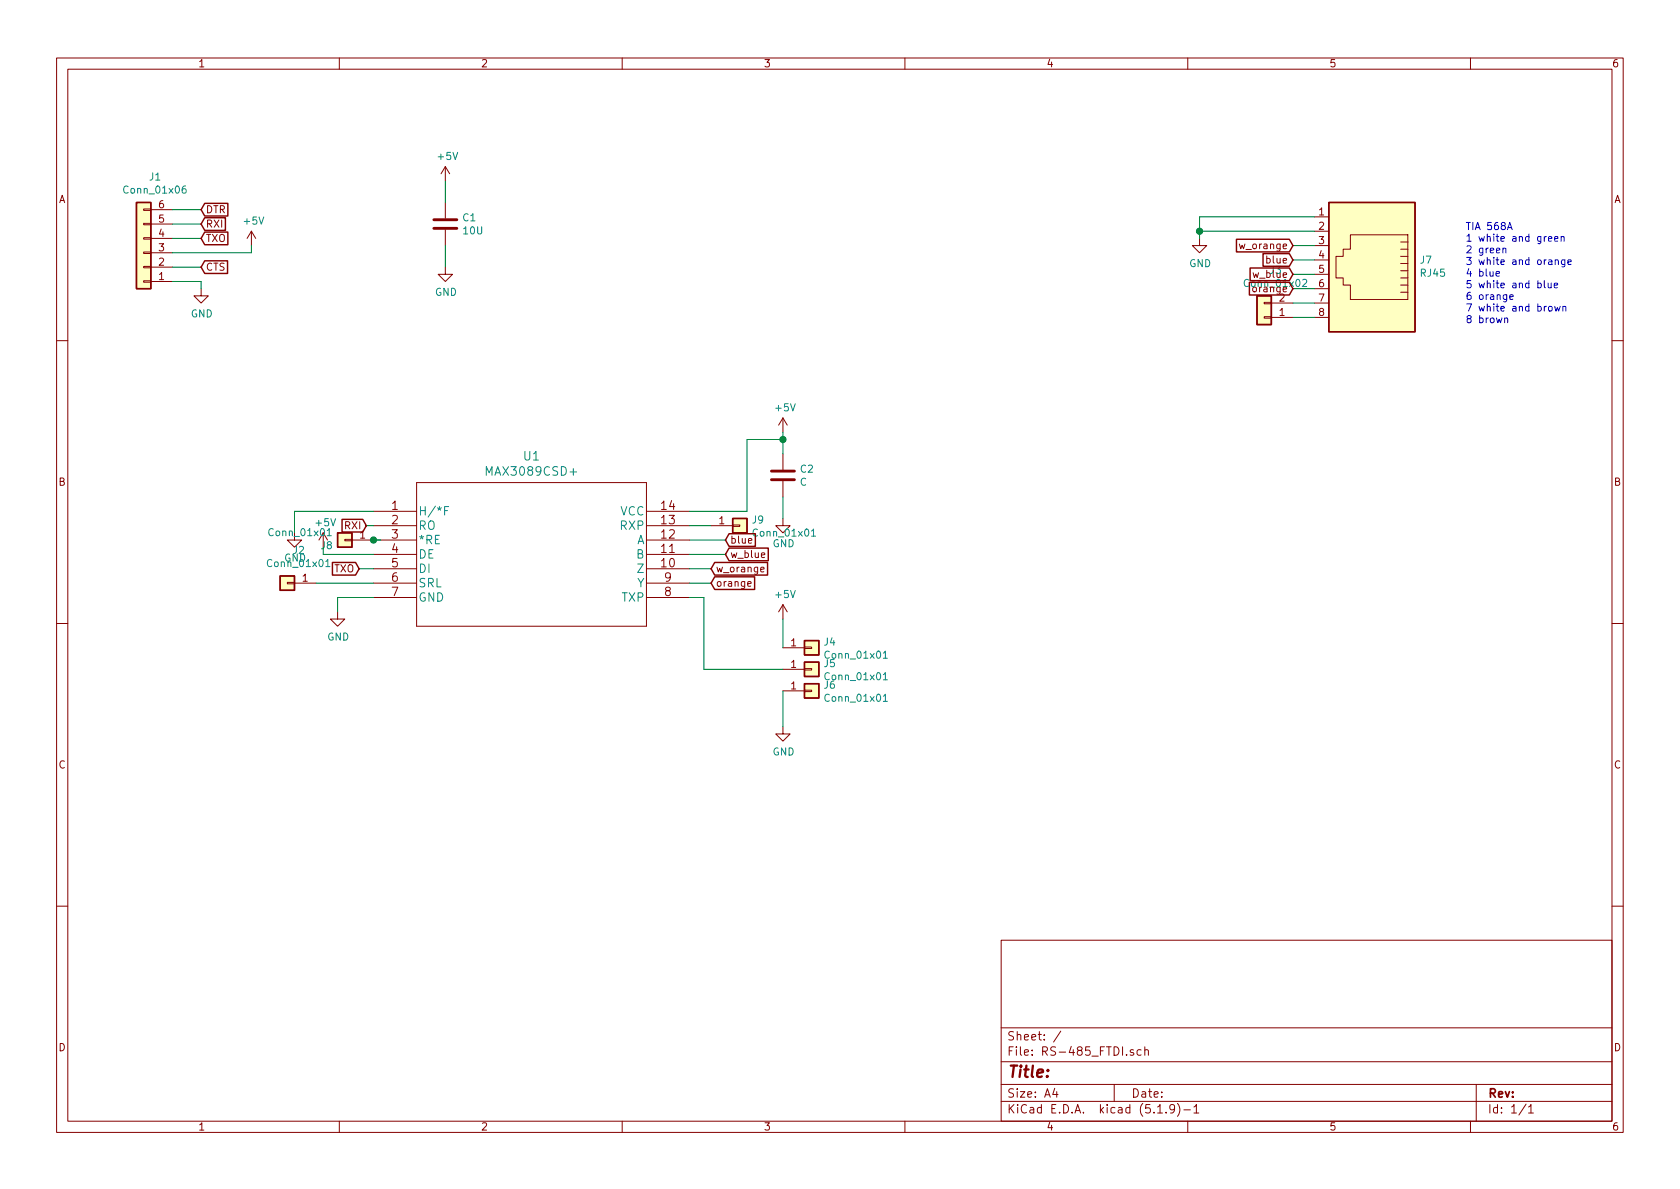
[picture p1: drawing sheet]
EESchema Schematic File Version 4
LIBS:RS-485_FTDI-cache
EELAYER 26 0
EELAYER END
$Descr A4 11693 8268
encoding utf-8
Sheet 1 1
Title ""
Date ""
Rev ""
Comp ""
Comment1 ""
Comment2 ""
Comment3 ""
Comment4 ""
$EndDescr
$Comp
L Connector_Generic:Conn_01x06 J1
U 1 1
P 1000 1750
F 0 "J1" H 920 1225 50  0000 C CNN
F 1 "Conn_01x06" H 920 1316 50  0000 C CNN
F 2 "Pin_Headers:Pin_Header_Angled_1x06_Pitch2.54mm" H 1000 1750 50  0001 C CNN
F 3 "~" H 1000 1750 50  0001 C CNN
	1    1000 1750
	-1   0    0    1   
$EndComp
Text GLabel 1400 1450 2    50   Input ~ 0
DTR
Text GLabel 1400 1550 2    50   Input ~ 0
RXI
Text GLabel 1400 1650 2    50   Input ~ 0
TXO
Text GLabel 1400 1850 2    50   Input ~ 0
CTS
$Comp
L power:GND #PWR01
U 1 1
P 1400 2000
F 0 "#PWR01" H 1400 1750 50  0001 C CNN
F 1 "GND" H 1405 1827 50  0000 C CNN
F 2 "" H 1400 2000 50  0001 C CNN
F 3 "" H 1400 2000 50  0001 C CNN
	1    1400 2000
	1    0    0    -1  
$EndComp
$Comp
L power:+5V #PWR02
U 1 1
P 1750 1700
F 0 "#PWR02" H 1750 1550 50  0001 C CNN
F 1 "+5V" H 1765 1873 50  0000 C CNN
F 2 "" H 1750 1700 50  0001 C CNN
F 3 "" H 1750 1700 50  0001 C CNN
	1    1750 1700
	1    0    0    -1  
$EndComp
Wire Wire Line
	1200 1450 1400 1450
Wire Wire Line
	1400 1550 1200 1550
Wire Wire Line
	1200 1650 1400 1650
Wire Wire Line
	1200 1750 1750 1750
Wire Wire Line
	1750 1750 1750 1700
Wire Wire Line
	1400 1850 1200 1850
Wire Wire Line
	1400 2000 1400 1950
Wire Wire Line
	1400 1950 1200 1950
$Comp
L power:+5V #PWR06
U 1 1
P 3100 1250
F 0 "#PWR06" H 3100 1100 50  0001 C CNN
F 1 "+5V" H 3115 1423 50  0000 C CNN
F 2 "" H 3100 1250 50  0001 C CNN
F 3 "" H 3100 1250 50  0001 C CNN
	1    3100 1250
	1    0    0    -1  
$EndComp
$Comp
L power:GND #PWR07
U 1 1
P 3100 1850
F 0 "#PWR07" H 3100 1600 50  0001 C CNN
F 1 "GND" H 3105 1677 50  0000 C CNN
F 2 "" H 3100 1850 50  0001 C CNN
F 3 "" H 3100 1850 50  0001 C CNN
	1    3100 1850
	1    0    0    -1  
$EndComp
$Comp
L Device:C C1
U 1 1
P 3100 1550
F 0 "C1" H 3215 1596 50  0000 L CNN
F 1 "10U" H 3215 1505 50  0000 L CNN
F 2 "Capacitors_Tantalum_SMD:CP_Tantalum_Case-R_EIA-2012-12_Hand" H 3138 1400 50  0001 C CNN
F 3 "~" H 3100 1550 50  0001 C CNN
	1    3100 1550
	1    0    0    -1  
$EndComp
Wire Wire Line
	3100 1250 3100 1400
Wire Wire Line
	3100 1700 3100 1850
$Comp
L 2019-10-01_16-15-21:MAX3089CSD+ U1
U 1 1
P 2600 3550
F 0 "U1" H 3700 3937 60  0000 C CNN
F 1 "MAX3089CSD+" H 3700 3831 60  0000 C CNN
F 2 "MAX3089:MAX3089CSD&plus_" H 3700 3790 60  0001 C CNN
F 3 "" H 2600 3550 60  0000 C CNN
	1    2600 3550
	1    0    0    -1  
$EndComp
Text GLabel 9000 2000 0    50   Input ~ 0
orange
Text GLabel 9000 1700 0    50   Input ~ 0
w_orange
$Comp
L power:GND #PWR012
U 1 1
P 8350 1650
F 0 "#PWR012" H 8350 1400 50  0001 C CNN
F 1 "GND" H 8355 1477 50  0000 C CNN
F 2 "" H 8350 1650 50  0001 C CNN
F 3 "" H 8350 1650 50  0001 C CNN
	1    8350 1650
	1    0    0    -1  
$EndComp
Wire Wire Line
	8350 1500 8350 1600
Connection ~ 8350 1600
Wire Wire Line
	8350 1600 8350 1650
$Comp
L Device:C C2
U 1 1
P 5450 3300
F 0 "C2" H 5565 3346 50  0000 L CNN
F 1 "C" H 5565 3255 50  0000 L CNN
F 2 "Capacitors_SMD:C_0603" H 5488 3150 50  0001 C CNN
F 3 "~" H 5450 3300 50  0001 C CNN
	1    5450 3300
	1    0    0    -1  
$EndComp
$Comp
L power:+5V #PWR010
U 1 1
P 5450 3000
F 0 "#PWR010" H 5450 2850 50  0001 C CNN
F 1 "+5V" H 5465 3173 50  0000 C CNN
F 2 "" H 5450 3000 50  0001 C CNN
F 3 "" H 5450 3000 50  0001 C CNN
	1    5450 3000
	1    0    0    -1  
$EndComp
$Comp
L power:GND #PWR05
U 1 1
P 2350 4250
F 0 "#PWR05" H 2350 4000 50  0001 C CNN
F 1 "GND" H 2355 4077 50  0000 C CNN
F 2 "" H 2350 4250 50  0001 C CNN
F 3 "" H 2350 4250 50  0001 C CNN
	1    2350 4250
	1    0    0    -1  
$EndComp
$Comp
L power:GND #PWR011
U 1 1
P 5450 3600
F 0 "#PWR011" H 5450 3350 50  0001 C CNN
F 1 "GND" H 5455 3427 50  0000 C CNN
F 2 "" H 5450 3600 50  0001 C CNN
F 3 "" H 5450 3600 50  0001 C CNN
	1    5450 3600
	1    0    0    -1  
$EndComp
Wire Wire Line
	5450 3000 5450 3050
Wire Wire Line
	5450 3450 5450 3600
Wire Wire Line
	4800 3550 5200 3550
Connection ~ 5450 3050
Wire Wire Line
	5450 3050 5450 3150
Wire Wire Line
	2350 4250 2350 4150
Wire Wire Line
	2350 4150 2600 4150
$Comp
L power:+5V #PWR08
U 1 1
P 5450 4300
F 0 "#PWR08" H 5450 4150 50  0001 C CNN
F 1 "+5V" H 5465 4473 50  0000 C CNN
F 2 "" H 5450 4300 50  0001 C CNN
F 3 "" H 5450 4300 50  0001 C CNN
	1    5450 4300
	1    0    0    -1  
$EndComp
$Comp
L power:GND #PWR09
U 1 1
P 5450 5050
F 0 "#PWR09" H 5450 4800 50  0001 C CNN
F 1 "GND" H 5455 4877 50  0000 C CNN
F 2 "" H 5450 5050 50  0001 C CNN
F 3 "" H 5450 5050 50  0001 C CNN
	1    5450 5050
	1    0    0    -1  
$EndComp
Wire Wire Line
	4900 4150 4800 4150
Text GLabel 4950 4050 2    50   Input ~ 0
orange
Text GLabel 4950 3950 2    50   Input ~ 0
w_orange
$Comp
L power:GND #PWR03
U 1 1
P 2050 3700
F 0 "#PWR03" H 2050 3450 50  0001 C CNN
F 1 "GND" H 2055 3527 50  0000 C CNN
F 2 "" H 2050 3700 50  0001 C CNN
F 3 "" H 2050 3700 50  0001 C CNN
	1    2050 3700
	1    0    0    -1  
$EndComp
Wire Wire Line
	2600 3550 2050 3550
Wire Wire Line
	2050 3550 2050 3700
$Comp
L power:+5V #PWR04
U 1 1
P 2250 3800
F 0 "#PWR04" H 2250 3650 50  0001 C CNN
F 1 "+5V" H 2265 3973 50  0000 C CNN
F 2 "" H 2250 3800 50  0001 C CNN
F 3 "" H 2250 3800 50  0001 C CNN
	1    2250 3800
	1    0    0    -1  
$EndComp
Wire Wire Line
	2650 3750 2600 3750
Text GLabel 2500 3950 0    50   Input ~ 0
TXO
Wire Wire Line
	2500 3950 2600 3950
Wire Wire Line
	2250 3850 2250 3800
$Comp
L Connector_Generic:Conn_01x01 J2
U 1 1
P 2000 4050
F 0 "J2" H 1920 3825 50  0000 C CNN
F 1 "Conn_01x01" H 1920 3916 50  0000 C CNN
F 2 "Pin_Headers:Pin_Header_Straight_1x01_Pitch1.00mm" H 2000 4050 50  0001 C CNN
F 3 "~" H 2000 4050 50  0001 C CNN
	1    2000 4050
	-1   0    0    1   
$EndComp
Wire Wire Line
	2200 4050 2600 4050
Wire Wire Line
	5450 4300 5450 4500
Wire Wire Line
	5450 4800 5450 5050
$Comp
L Connector_Generic:Conn_01x01 J5
U 1 1
P 5650 4650
F 0 "J5" H 5730 4692 50  0000 L CNN
F 1 "Conn_01x01" H 5730 4601 50  0000 L CNN
F 2 "Pin_Headers:Pin_Header_Straight_1x01_Pitch1.00mm" H 5650 4650 50  0001 C CNN
F 3 "~" H 5650 4650 50  0001 C CNN
	1    5650 4650
	1    0    0    -1  
$EndComp
$Comp
L Connector_Generic:Conn_01x01 J6
U 1 1
P 5650 4800
F 0 "J6" H 5730 4842 50  0000 L CNN
F 1 "Conn_01x01" H 5730 4751 50  0000 L CNN
F 2 "Pin_Headers:Pin_Header_Straight_1x01_Pitch1.00mm" H 5650 4800 50  0001 C CNN
F 3 "~" H 5650 4800 50  0001 C CNN
	1    5650 4800
	1    0    0    -1  
$EndComp
$Comp
L Connector_Generic:Conn_01x01 J4
U 1 1
P 5650 4500
F 0 "J4" H 5730 4542 50  0000 L CNN
F 1 "Conn_01x01" H 5730 4451 50  0000 L CNN
F 2 "Pin_Headers:Pin_Header_Straight_1x01_Pitch1.00mm" H 5650 4500 50  0001 C CNN
F 3 "~" H 5650 4500 50  0001 C CNN
	1    5650 4500
	1    0    0    -1  
$EndComp
Wire Wire Line
	5200 3050 5200 3550
Wire Wire Line
	5200 3050 5450 3050
Wire Wire Line
	4900 4150 4900 4650
Wire Wire Line
	4900 4650 5450 4650
Wire Wire Line
	4950 3950 4800 3950
Wire Wire Line
	4800 4050 4950 4050
$Comp
L Connector:RJ45 J7
U 1 1
P 9550 1800
F 0 "J7" H 9220 1804 50  0000 R CNN
F 1 "RJ45" H 9220 1895 50  0000 R CNN
F 2 "wireless:RJ-45_1572189" V 9550 1825 50  0001 C CNN
F 3 "~" V 9550 1825 50  0001 C CNN
	1    9550 1800
	-1   0    0    1   
$EndComp
Text GLabel 9000 1800 0    50   Input ~ 0
blue
Text GLabel 9000 1900 0    50   Input ~ 0
w_blue
Text GLabel 5050 3850 2    50   Input ~ 0
w_blue
Text GLabel 5050 3750 2    50   Input ~ 0
blue
$Comp
L Connector_Generic:Conn_01x02 J3
U 1 1
P 8800 2200
F 0 "J3" H 8720 1875 50  0000 C CNN
F 1 "Conn_01x02" H 8720 1966 50  0000 C CNN
F 2 "Pin_Headers:Pin_Header_Straight_1x02_Pitch2.54mm" H 8800 2200 50  0001 C CNN
F 3 "~" H 8800 2200 50  0001 C CNN
	1    8800 2200
	-1   0    0    1   
$EndComp
Text Notes 10200 2250 0    50   ~ 0
TIA 568A\n1 white and green\n2 green\n3 white and orange\n4 blue\n5 white and blue\n6 orange\n7 white and brown\n8 brown
Wire Wire Line
	8350 1500 9150 1500
Wire Wire Line
	8350 1600 9150 1600
Wire Wire Line
	9150 1700 9000 1700
Wire Wire Line
	9000 1800 9150 1800
Wire Wire Line
	9150 1900 9000 1900
Wire Wire Line
	9000 2000 9150 2000
Wire Wire Line
	9150 2100 9000 2100
Wire Wire Line
	9000 2200 9150 2200
Wire Wire Line
	5050 3750 4800 3750
Wire Wire Line
	4800 3850 5050 3850
$Comp
L Connector_Generic:Conn_01x01 J9
U 1 1
P 5150 3650
F 0 "J9" H 5230 3692 50  0000 L CNN
F 1 "Conn_01x01" H 5230 3601 50  0000 L CNN
F 2 "Pin_Headers:Pin_Header_Straight_1x01_Pitch1.00mm" H 5150 3650 50  0001 C CNN
F 3 "~" H 5150 3650 50  0001 C CNN
	1    5150 3650
	1    0    0    -1  
$EndComp
Wire Wire Line
	4800 3650 4950 3650
Text GLabel 2550 3650 0    50   Input ~ 0
RXI
Wire Wire Line
	2600 3650 2550 3650
Wire Wire Line
	2250 3850 2600 3850
$Comp
L Connector_Generic:Conn_01x01 J8
U 1 1
P 2400 3750
F 0 "J8" H 2480 3792 50  0000 L CNN
F 1 "Conn_01x01" H 2480 3701 50  0000 L CNN
F 2 "Pin_Headers:Pin_Header_Straight_1x01_Pitch1.00mm" H 2400 3750 50  0001 C CNN
F 3 "~" H 2400 3750 50  0001 C CNN
	1    2400 3750
	-1   0    0    1   
$EndComp
Connection ~ 2600 3750
$EndSCHEMATC
